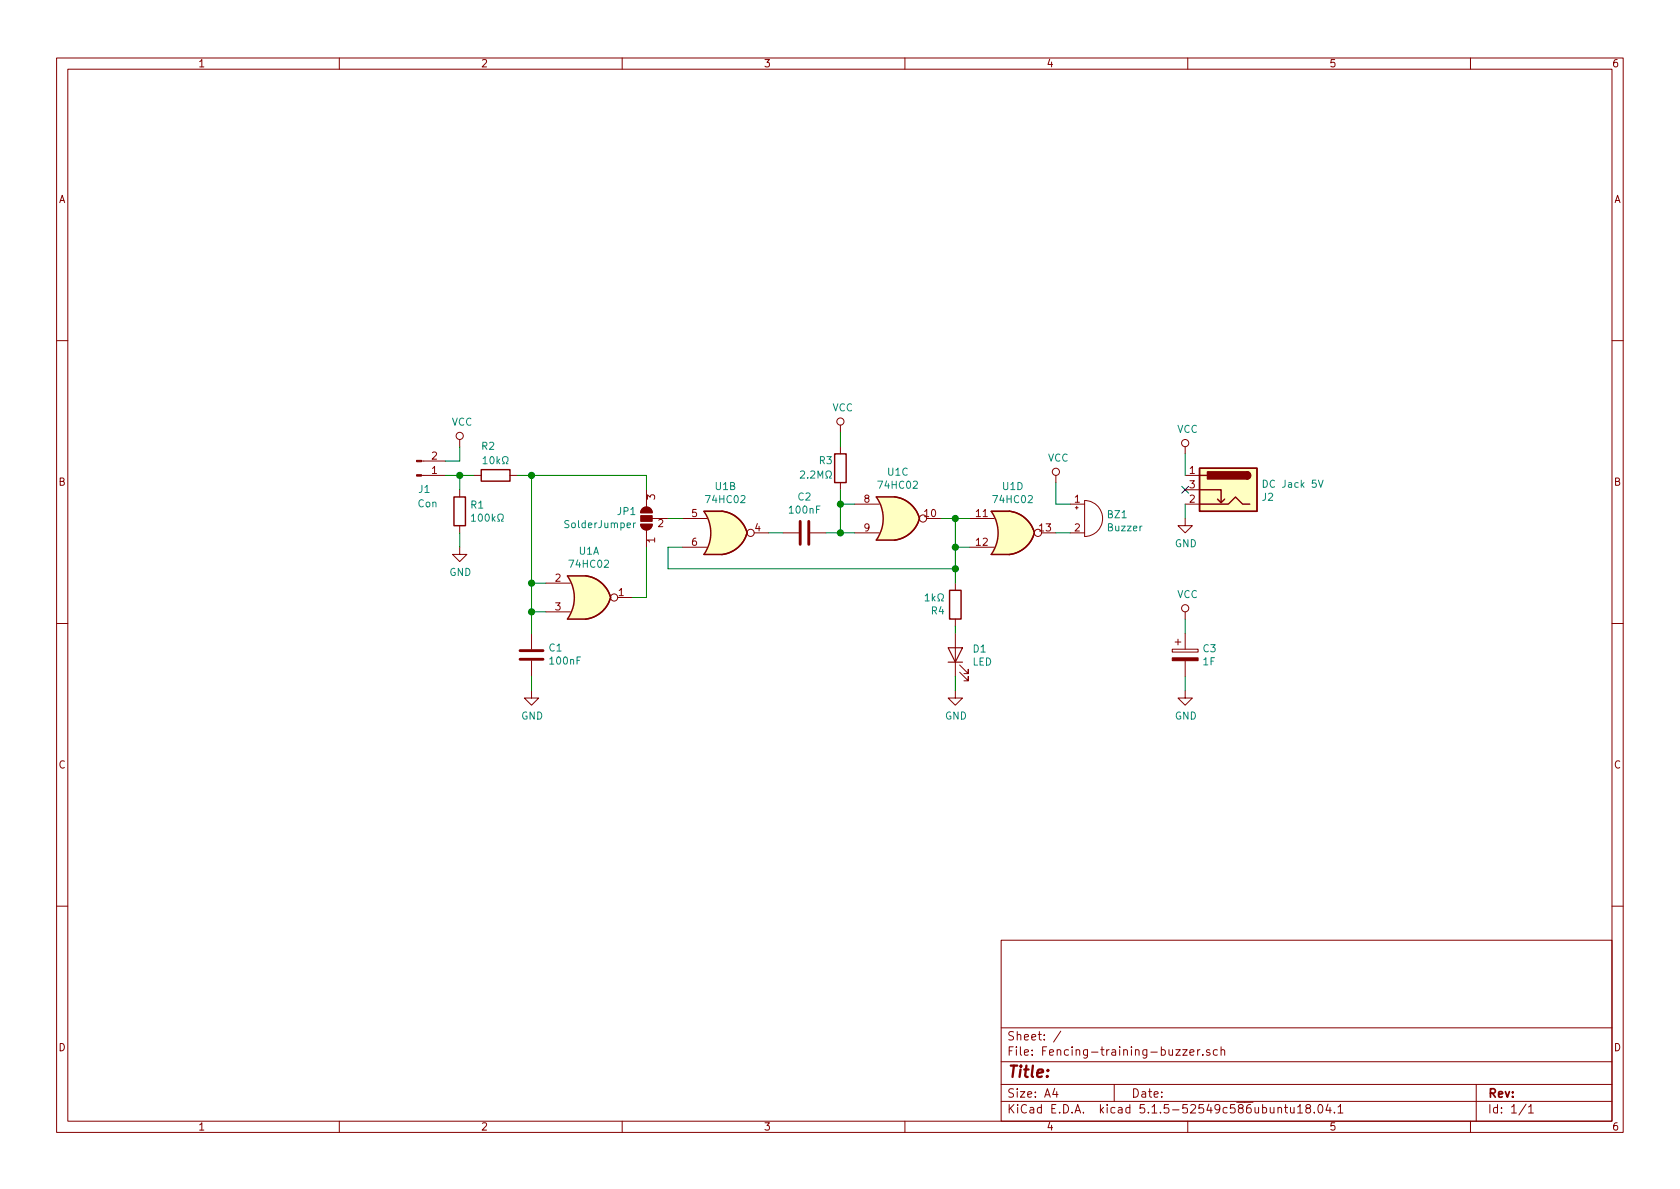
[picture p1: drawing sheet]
EESchema Schematic File Version 4
EELAYER 30 0
EELAYER END
$Descr A4 11693 8268
encoding utf-8
Sheet 1 1
Title ""
Date ""
Rev ""
Comp ""
Comment1 ""
Comment2 ""
Comment3 ""
Comment4 ""
$EndDescr
$Comp
L Connector:Barrel_Jack_Switch J2
U 1 1
P 8550 3400
F 0 "J2" H 8320 3350 50  0000 R CNN
F 1 "DC Jack 5V" H 8320 3441 50  0000 R CNN
F 2 "Connector_BarrelJack:BarrelJack_Horizontal" H 8600 3360 50  0001 C CNN
F 3 "~" H 8600 3360 50  0001 C CNN
	1    8550 3400
	-1   0    0    -1  
$EndComp
$Comp
L Device:CP C3
U 1 1
P 8250 4550
F 0 "C3" H 8368 4596 50  0000 L CNN
F 1 "1F" H 8368 4505 50  0000 L CNN
F 2 "Training-buzzer-configurable:CP_Radial_Supercap_D21.5mm_P5.00mm" H 8288 4400 50  0001 C CNN
F 3 "~" H 8250 4550 50  0001 C CNN
	1    8250 4550
	1    0    0    -1  
$EndComp
$Comp
L Device:LED D1
U 1 1
P 6650 4550
F 0 "D1" V 6689 4433 50  0000 R CNN
F 1 "LED" V 6598 4433 50  0000 R CNN
F 2 "LED_THT:LED_D5.0mm_Horizontal_O1.27mm_Z3.0mm" H 6650 4550 50  0001 C CNN
F 3 "~" H 6650 4550 50  0001 C CNN
	1    6650 4550
	0    -1   -1   0   
$EndComp
NoConn ~ 8250 3400
$Comp
L Connector:Conn_01x02_Male J1
U 1 1
P 2900 3300
F 0 "J1" H 3000 3400 50  0000 R CNN
F 1 "Con" H 3050 3500 50  0000 R CNN
F 2 "Training-buzzer-configurable:Foil_Plug_Connector" H 2900 3300 50  0001 C CNN
F 3 "~" H 2900 3300 50  0001 C CNN
	1    2900 3300
	1    0    0    1   
$EndComp
$Comp
L Device:C C2
U 1 1
P 5600 3700
F 0 "C2" V 5348 3700 50  0000 C CNN
F 1 "100nF" V 5439 3700 50  0000 C CNN
F 2 "Capacitor_THT:C_Disc_D4.3mm_W1.9mm_P5.00mm" H 5638 3550 50  0001 C CNN
F 3 "~" H 5600 3700 50  0001 C CNN
	1    5600 3700
	0    1    1    0   
$EndComp
Wire Wire Line
	6550 3600 6650 3600
Wire Wire Line
	5950 3500 5850 3500
Wire Wire Line
	5850 3700 5950 3700
$Comp
L 74xx:74HC02 U1
U 2 1
P 5050 3700
F 0 "U1" H 5050 4025 50  0000 C CNN
F 1 "74HC02" H 5050 3934 50  0000 C CNN
F 2 "Package_DIP:DIP-14_W7.62mm_LongPads" H 5050 3700 50  0001 C CNN
F 3 "http://www.ti.com/lit/gpn/sn74hc02" H 5050 3700 50  0001 C CNN
	2    5050 3700
	1    0    0    -1  
$EndComp
$Comp
L 74xx:74HC02 U1
U 4 1
P 7050 3700
F 0 "U1" H 7050 4025 50  0000 C CNN
F 1 "74HC02" H 7050 3934 50  0000 C CNN
F 2 "Package_DIP:DIP-14_W7.62mm_LongPads" H 7050 3700 50  0001 C CNN
F 3 "http://www.ti.com/lit/gpn/sn74hc02" H 7050 3700 50  0001 C CNN
	4    7050 3700
	1    0    0    -1  
$EndComp
$Comp
L Device:R R4
U 1 1
P 6650 4200
F 0 "R4" H 6720 4246 50  0000 L CNN
F 1 "1kΩ" H 6720 4155 50  0000 L CNN
F 2 "Resistor_THT:R_Axial_DIN0207_L6.3mm_D2.5mm_P10.16mm_Horizontal" V 6580 4200 50  0001 C CNN
F 3 "~" H 6650 4200 50  0001 C CNN
	1    6650 4200
	-1   0    0    1   
$EndComp
Wire Wire Line
	5850 3500 5850 3700
Wire Wire Line
	5750 3700 5850 3700
Connection ~ 5850 3700
Wire Wire Line
	5350 3700 5450 3700
Wire Wire Line
	6650 3600 6650 3800
Wire Wire Line
	6650 3600 6750 3600
Connection ~ 6650 3600
Wire Wire Line
	6750 3800 6650 3800
Connection ~ 6650 3800
Wire Wire Line
	6650 3950 4650 3950
Wire Wire Line
	4650 3950 4650 3800
Wire Wire Line
	4650 3800 4750 3800
Wire Wire Line
	6650 3800 6650 3950
Wire Wire Line
	6650 3950 6650 4050
Connection ~ 6650 3950
$Comp
L 74xx:74HC02 U1
U 1 1
P 4100 4150
F 0 "U1" H 4100 4475 50  0000 C CNN
F 1 "74HC02" H 4100 4384 50  0000 C CNN
F 2 "Package_DIP:DIP-14_W7.62mm_LongPads" H 4100 4150 50  0001 C CNN
F 3 "http://www.ti.com/lit/gpn/sn74hc02" H 4100 4150 50  0001 C CNN
	1    4100 4150
	1    0    0    -1  
$EndComp
$Comp
L Device:C C1
U 1 1
P 3700 4550
F 0 "C1" H 3585 4504 50  0000 R CNN
F 1 "100nF" H 3585 4595 50  0000 R CNN
F 2 "Capacitor_THT:C_Disc_D4.3mm_W1.9mm_P5.00mm" H 3738 4400 50  0001 C CNN
F 3 "~" H 3700 4550 50  0001 C CNN
	1    3700 4550
	-1   0    0    1   
$EndComp
$Comp
L Jumper:SolderJumper_3_Open JP1
U 1 1
P 4500 3600
F 0 "JP1" V 4546 3667 50  0000 L CNN
F 1 "SolderJumper" V 4455 3667 50  0000 L CNN
F 2 "Jumper:SolderJumper-3_P1.3mm_Open_RoundedPad1.0x1.5mm" H 4500 3600 50  0001 C CNN
F 3 "~" H 4500 3600 50  0001 C CNN
	1    4500 3600
	0    -1   -1   0   
$EndComp
Wire Wire Line
	4650 3600 4750 3600
Wire Wire Line
	3800 4250 3700 4250
Wire Wire Line
	3700 4050 3800 4050
Wire Wire Line
	3700 3300 4500 3300
Wire Wire Line
	4500 3300 4500 3400
Connection ~ 3700 4050
Connection ~ 3700 4250
Wire Wire Line
	3700 3300 3700 4050
Wire Wire Line
	4500 3800 4500 4150
Wire Wire Line
	4400 4150 4500 4150
$Comp
L Device:R R1
U 1 1
P 3200 3550
F 0 "R1" H 3270 3596 50  0000 L CNN
F 1 "100kΩ" H 3270 3505 50  0000 L CNN
F 2 "Resistor_THT:R_Axial_DIN0207_L6.3mm_D2.5mm_P10.16mm_Horizontal" V 3130 3550 50  0001 C CNN
F 3 "~" H 3200 3550 50  0001 C CNN
	1    3200 3550
	1    0    0    -1  
$EndComp
Wire Wire Line
	3700 4250 3700 4050
$Comp
L Device:R R2
U 1 1
P 3450 3300
F 0 "R2" V 3650 3300 50  0000 L CNN
F 1 "10kΩ" V 3550 3200 50  0000 L CNN
F 2 "Resistor_THT:R_Axial_DIN0207_L6.3mm_D2.5mm_P10.16mm_Horizontal" V 3380 3300 50  0001 C CNN
F 3 "~" H 3450 3300 50  0001 C CNN
	1    3450 3300
	0    -1   -1   0   
$EndComp
Wire Wire Line
	3600 3300 3700 3300
Connection ~ 3700 3300
Wire Wire Line
	5850 3400 5850 3500
Connection ~ 5850 3500
Wire Wire Line
	3700 4400 3700 4250
Wire Wire Line
	6650 4400 6650 4350
$Comp
L Device:Buzzer BZ1
U 1 1
P 7550 3600
F 0 "BZ1" H 7702 3629 50  0000 L CNN
F 1 "Buzzer" H 7702 3538 50  0000 L CNN
F 2 "Buzzer_Beeper:Buzzer_12x9.5RM7.6" V 7525 3700 50  0001 C CNN
F 3 "~" V 7525 3700 50  0001 C CNN
	1    7550 3600
	1    0    0    -1  
$EndComp
Wire Wire Line
	7350 3700 7450 3700
$Comp
L 74xx:74HC02 U1
U 3 1
P 6250 3600
F 0 "U1" H 6250 3925 50  0000 C CNN
F 1 "74HC02" H 6250 3834 50  0000 C CNN
F 2 "Package_DIP:DIP-14_W7.62mm_LongPads" H 6250 3600 50  0001 C CNN
F 3 "http://www.ti.com/lit/gpn/sn74hc02" H 6250 3600 50  0001 C CNN
	3    6250 3600
	1    0    0    -1  
$EndComp
$Comp
L Device:R R3
U 1 1
P 5850 3250
F 0 "R3" H 5900 3200 50  0000 L CNN
F 1 "2.2MΩ" H 5900 3300 50  0000 L CNN
F 2 "Resistor_THT:R_Axial_DIN0207_L6.3mm_D2.5mm_P10.16mm_Horizontal" V 5780 3250 50  0001 C CNN
F 3 "~" H 5850 3250 50  0001 C CNN
	1    5850 3250
	-1   0    0    1   
$EndComp
$Comp
L power:VCC #PWR0102
U 1 1
P 5850 3000
F 0 "#PWR0102" H 5850 2850 50  0001 C CNN
F 1 "VCC" H 5867 3173 50  0000 C CNN
F 2 "" H 5850 3000 50  0001 C CNN
F 3 "" H 5850 3000 50  0001 C CNN
	1    5850 3000
	1    0    0    -1  
$EndComp
$Comp
L power:VCC #PWR0103
U 1 1
P 3200 3100
F 0 "#PWR0103" H 3200 2950 50  0001 C CNN
F 1 "VCC" H 3217 3273 50  0000 C CNN
F 2 "" H 3200 3100 50  0001 C CNN
F 3 "" H 3200 3100 50  0001 C CNN
	1    3200 3100
	1    0    0    -1  
$EndComp
Wire Wire Line
	3100 3200 3200 3200
Wire Wire Line
	3200 3200 3200 3100
Wire Wire Line
	5850 3100 5850 3000
$Comp
L power:VCC #PWR0104
U 1 1
P 8250 3150
F 0 "#PWR0104" H 8250 3000 50  0001 C CNN
F 1 "VCC" H 8267 3323 50  0000 C CNN
F 2 "" H 8250 3150 50  0001 C CNN
F 3 "" H 8250 3150 50  0001 C CNN
	1    8250 3150
	1    0    0    -1  
$EndComp
Wire Wire Line
	8250 3150 8250 3300
Wire Wire Line
	8250 4300 8250 4400
$Comp
L power:VCC #PWR0105
U 1 1
P 7350 3350
F 0 "#PWR0105" H 7350 3200 50  0001 C CNN
F 1 "VCC" H 7367 3523 50  0000 C CNN
F 2 "" H 7350 3350 50  0001 C CNN
F 3 "" H 7350 3350 50  0001 C CNN
	1    7350 3350
	1    0    0    -1  
$EndComp
Wire Wire Line
	7350 3350 7350 3500
Wire Wire Line
	7350 3500 7450 3500
$Comp
L power:GND #PWR0106
U 1 1
P 8250 3600
F 0 "#PWR0106" H 8250 3350 50  0001 C CNN
F 1 "GND" H 8255 3427 50  0000 C CNN
F 2 "" H 8250 3600 50  0001 C CNN
F 3 "" H 8250 3600 50  0001 C CNN
	1    8250 3600
	1    0    0    -1  
$EndComp
$Comp
L power:GND #PWR0107
U 1 1
P 8250 4800
F 0 "#PWR0107" H 8250 4550 50  0001 C CNN
F 1 "GND" H 8255 4627 50  0000 C CNN
F 2 "" H 8250 4800 50  0001 C CNN
F 3 "" H 8250 4800 50  0001 C CNN
	1    8250 4800
	1    0    0    -1  
$EndComp
Wire Wire Line
	8250 4800 8250 4700
Wire Wire Line
	8250 3600 8250 3500
$Comp
L power:GND #PWR0108
U 1 1
P 6650 4800
F 0 "#PWR0108" H 6650 4550 50  0001 C CNN
F 1 "GND" H 6655 4627 50  0000 C CNN
F 2 "" H 6650 4800 50  0001 C CNN
F 3 "" H 6650 4800 50  0001 C CNN
	1    6650 4800
	1    0    0    -1  
$EndComp
Wire Wire Line
	6650 4800 6650 4700
$Comp
L power:GND #PWR0109
U 1 1
P 3700 4800
F 0 "#PWR0109" H 3700 4550 50  0001 C CNN
F 1 "GND" H 3705 4627 50  0000 C CNN
F 2 "" H 3700 4800 50  0001 C CNN
F 3 "" H 3700 4800 50  0001 C CNN
	1    3700 4800
	1    0    0    -1  
$EndComp
Wire Wire Line
	3700 4800 3700 4700
Wire Wire Line
	3100 3300 3200 3300
Wire Wire Line
	3200 3400 3200 3300
Connection ~ 3200 3300
Wire Wire Line
	3200 3300 3300 3300
$Comp
L power:GND #PWR0110
U 1 1
P 3200 3800
F 0 "#PWR0110" H 3200 3550 50  0001 C CNN
F 1 "GND" H 3205 3627 50  0000 C CNN
F 2 "" H 3200 3800 50  0001 C CNN
F 3 "" H 3200 3800 50  0001 C CNN
	1    3200 3800
	1    0    0    -1  
$EndComp
Wire Wire Line
	3200 3800 3200 3700
$Comp
L power:VCC #PWR0101
U 1 1
P 8250 4300
F 0 "#PWR0101" H 8250 4150 50  0001 C CNN
F 1 "VCC" H 8267 4473 50  0000 C CNN
F 2 "" H 8250 4300 50  0001 C CNN
F 3 "" H 8250 4300 50  0001 C CNN
	1    8250 4300
	1    0    0    -1  
$EndComp
$EndSCHEMATC
